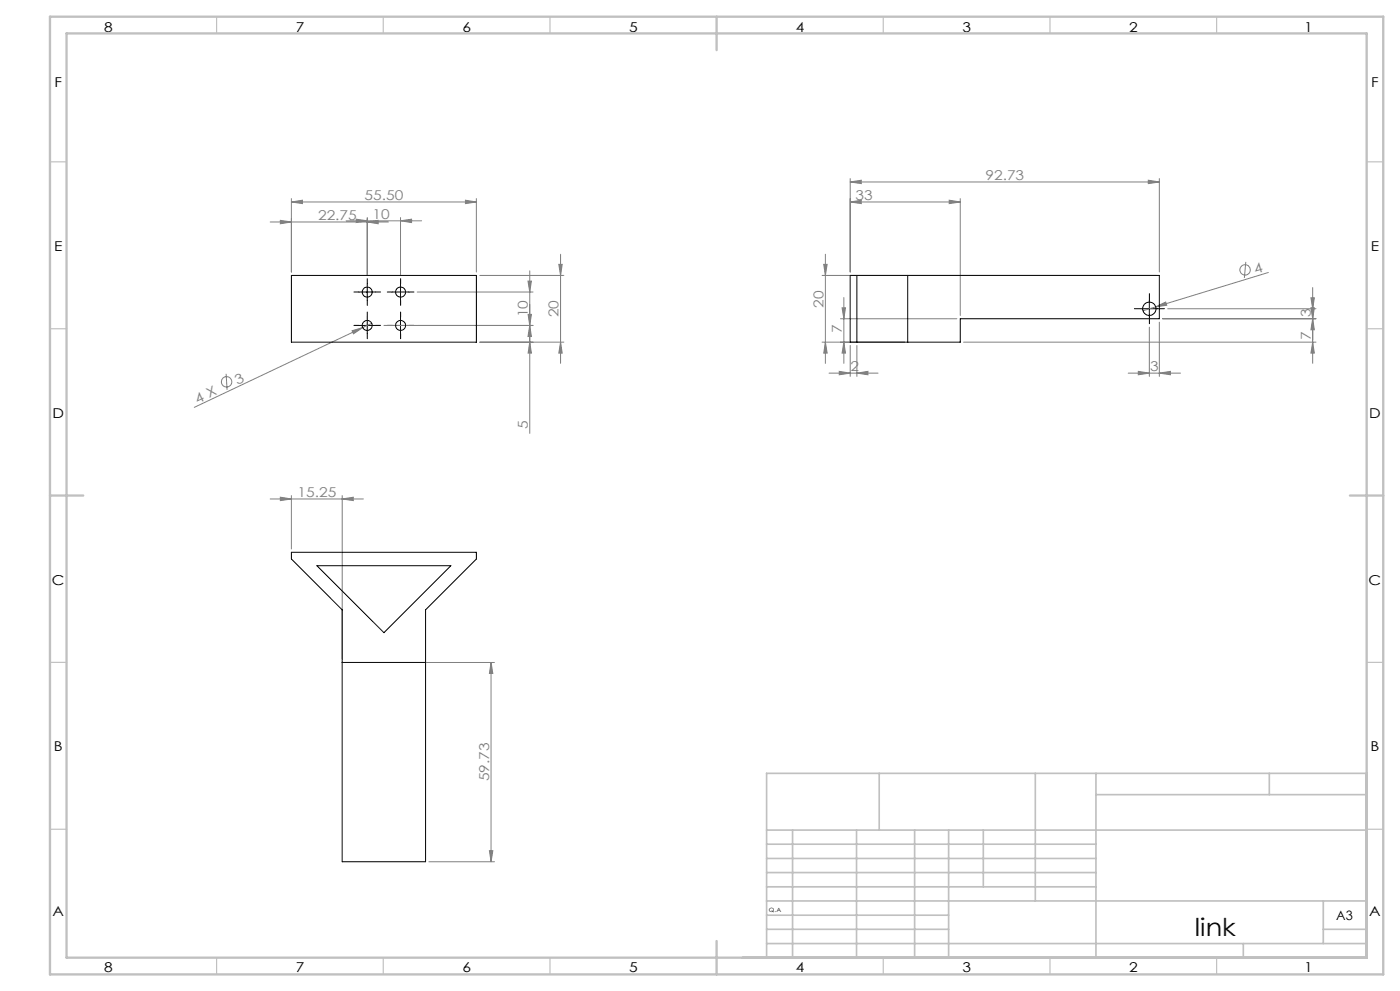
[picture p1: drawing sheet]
<svg xmlns="http://www.w3.org/2000/svg" width="420mm" height="297mm" viewBox="0 0 420 297" stroke-linecap="round" stroke-linejoin="round" font-family="sans-serif">
<g fill="none" stroke="#808080" stroke-width=".3">
<path d="M87.4 59.5v22M142.9 59.5v22M255.1 54.5l3.3-.5v1zM255.1 53.5v28M255.1 54.5h92.7M288.1 59.5v35M344.5 54l3.3 .5-3.3 .5zM347.8 53.5v28M81.1 66.5h35.4M84.1 66l3.3 .5-3.3 .6zM87.4 60.5l3.3-.5v1zM87.4 60.5h55.5"/>
<path d="M103.8 66.2h22.7M106.9 65.7l3.3 .5-3.3 .5zM110.2 66.5l3.3-.5v1.1zM110.2 65.2v17.3M120.2 66.2l3.3-.5v1zM120.2 65.2v17.3M139.6 60l3.3 .5-3.3 .5zM167.6 79.2h1.1l-.5 3.3zM168.2 76.2v32.7M247.1 79.2h1l-.5 3.3zM247.6 76.2v32.7M255.1 60.5l3.3-.5v1z"/>
<path d="M255.1 60.5h33M284.8 60l3.3 .5-3.3 .5zM373.7 78.5l-.4 4.8M105.6 99.1l3.2-.9-2.8 1.8zM108.8 98.2l-50.5 23.9M111.5 96.9l-2.7 1.3M115.2 97.5h44.7M125.2 87.5h34.7M143.9 82.5h25.3M158.4 84.2h1l-.5 3.3zM158.4 94.2h1l-.5 3.3zM158.9 81.2v48.7"/>
<path d="M158.9 97.5l.5 3.4h-1zM246.6 82.5h100.2M252.1 95.5h35M252.6 92.2h1l-.4 3.3zM253.2 89.2v19.7M344.8 98v14.8M346.7 92l3-1.5 .3 1zM347.8 96.6v16.2M348.8 95.5h46M350.3 92.5h44.5M380.5 81.7l-37.6 11.4M393.3 92.2h1l-.5 3.3z"/>
<path d="M393.3 89.2h1l-.5 3.3zM393.8 95.5l.5 3.3h-1zM393.8 86.2v22.7M67.8 112l.3 4.8M143.9 102.5h25.3M158.9 102.5l.5 3.3h-1zM168.2 102.5l.5 3.3h-1.1zM246.6 102.5h24.7M247.6 102.5l.5 3.3h-1zM248.7 111.8h14.7M251.8 111.3l3.3 .5-3.3 .5zM253.2 102.5l.4 3.3h-1z"/>
<path d="M255.1 103.5v9.3M257.1 111.8l3.3-.5v1zM257.1 103.5v9.3M289.1 102.5h105.7M338.5 111.8h15.7M341.5 111.3l3.3 .5-3.3 .5zM347.8 111.8l3.3-.5v1zM393.8 102.5l.5 3.3h-1zM81.1 149.5h27.9M84.1 149l3.3 .5-3.3 .5zM87.4 148.5v16M102.7 149.5l3.3-.5v1z"/>
<path d="M102.7 148.5v49M103.7 198.5h44.6M147.3 198.5l.5 3.3h-1zM147.3 198.5v59.8M128.7 258.3h19.6M146.8 254.9h1l-.5 3.4z"/>
<circle cx="373.5" cy="80.9" r="1.55"/>
<circle cx="68" cy="114.4" r="1.55"/>
</g>
<g fill="none" stroke="#000" stroke-width=".3" stroke-dasharray="15.2 1.3 1.3 1.3">
<path d="M107.7 87.5h-1.5M107.7 97.5h-1.5M110.2 85v-1.5M110.2 90v1.5M110.2 95v-1.5M112.7 87.5h1.5M112.7 97.5h1.5M117.7 87.5h-1.5M117.7 97.5h-1.5M120.2 85v-1.5M120.2 90v1.5M120.2 95v-1.5"/>
<path d="M122.7 87.5h1.5M122.7 97.5h1.5M342.3 92.5h-2M344.8 90v-2M344.8 95v2M347.3 92.5h2M110.2 100v1.5M120.2 100v1.5"/>
</g>
<path d="M107.7 87.5h5M107.7 97.5h5M110.2 85.1v4.9M110.2 95v5M117.7 87.5h5M117.7 97.5h5M120.2 85.1v4.9M120.2 95v5M342.3 92.5h5M344.8 90v5" fill="none" stroke="#000" stroke-width=".3"/>
<g fill="none" stroke="#c0c0c0" stroke-width=".35">
<path d="M65 5v5M115 5v5M165 5v5M265 5v5M315 5v5M365 5v5M15 48.5h5M410 48.5h5M15 98.5h5M410 98.5h5M15 198.5h5M410 198.5h5"/>
<path d="M15 248.5h5M410 248.5h5M65 287v5M115 287v5M165 287v5M265 287v5M315 287v5M365 287v5"/>
</g>
<g fill="none" stroke="#c0c0c0" stroke-width=".5">
<path d="M263.8 231.8v17M310.6 231.8v38.2M328.8 231.8v55.2M328.8 238.2h81.2M380.8 231.8v6.4M410 231.8h-180v55.2M230 248.8h180M230 257.3h98.8M230 253h98.8M237.8 248.8v38.2M257 248.8v38.2M274.4 248.8v38.2"/>
<path d="M284.6 248.8v38.2M295 248.8v17M230 265.8h98.8M230 261.5h98.8M230 278.5h54.6M230 274.3h54.6M230 270h180M397 278.5h13M397 270v12.8M230 282.8h180M373 282.8v4.2"/>
</g>
<path d="M15 5h400v287h-400zM20 10h390v277h-390zM215 5v10M15 148.5h10M405 148.5h10M215 282v10" fill="none" stroke="#c0c0c0" stroke-width=".7"/>
<g fill="#808080">
<path d="M346.7 92l3-1.5 .3 1z"/>
<path d="M105.6 99.1l3.2-.9-2.8 1.8z"/>
<path d="M84.1 66l3.3 .5-3.3 .6zM110.2 66.5l3.3-.5v1.1zM87.4 60.5l3.3-.5v1zM139.6 60l3.3 .5-3.3 .5zM106.9 65.7l3.3 .5-3.3 .5zM120.2 66.2l3.3-.5v1zM255.1 60.5l3.3-.5v1zM284.8 60l3.3 .5-3.3 .5zM255.1 54.5l3.3-.5v1zM344.5 54l3.3 .5-3.3 .5zM251.8 111.3l3.3 .5-3.3 .5zM257.1 111.8l3.3-.5v1zM341.5 111.3l3.3 .5-3.3 .5zM347.8 111.8l3.3-.5v1z"/>
<path d="M84.1 149l3.3 .5-3.3 .5zM102.7 149.5l3.3-.5v1z"/>
<path d="M158.9 102.5l.5 3.3h-1zM158.4 94.2h1l-.5 3.3zM168.2 102.5l.5 3.3h-1.1zM167.6 79.2h1.1l-.5 3.3zM146.8 254.9h1l-.5 3.4zM147.3 198.5l.5 3.3h-1zM253.2 102.5l.4 3.3h-1zM252.6 92.2h1l-.4 3.3zM247.6 102.5l.5 3.3h-1zM247.1 79.2h1l-.5 3.3z"/>
<path d="M158.4 84.2h1l-.5 3.3zM158.9 97.5l.5 3.4h-1zM393.3 92.2h1l-.5 3.3zM393.8 102.5l.5 3.3h-1zM393.3 89.2h1l-.5 3.3zM393.8 95.5l.5 3.3h-1z"/>
</g>
<g fill="none" stroke="#000" stroke-width=".3">
<path d="M87.4 82.5h55.5v20h-55.5zM255.1 82.5h92.7v13h-59.7v7h-33zM257.1 82.5v20M272.3 82.5v20M87.4 165.5h55.5v2l-15.2 15.3v75.5h-25v-75.5l-15.3-15.3zM95.1 169.5h40.2l-20.1 20.1zM102.7 198.5h25"/>
<circle cx="110.1" cy="87.5" r="1.5"/>
<circle cx="110.2" cy="97.5" r="1.49"/>
<circle cx="120.2" cy="97.5" r="1.49"/>
<circle cx="120.2" cy="87.5" r="1.5"/>
<circle cx="344.8" cy="92.5" r="2"/>
</g>
<text font-size="7.4" x="358.5" y="280.5">link</text>
<g font-size="4.1">
<text x="31.2" y="9.5">8</text>
<text x="88.7" y="9.5">7</text>
<text x="138.7" y="9.5">6</text>
<text x="188.7" y="9.5">5</text>
<text x="238.7" y="9.5">4</text>
<text x="288.7" y="9.5">3</text>
<text x="338.7" y="9.5">2</text>
<text x="391.2" y="9.5">1</text>
<text x="16.4" y="25.9">F</text>
<text x="411.4" y="25.9">F</text>
<text x="16.2" y="75.2">E</text>
<text x="411.2" y="75.2">E</text>
<text x="15.8" y="125.2">D</text>
<text x="410.8" y="125.2">D</text>
<text x="15.6" y="175.2">C</text>
<text x="410.6" y="175.2">C</text>
<text x="16.2" y="225.2">B</text>
<text x="411.2" y="225.2">B</text>
<text x="15.8" y="274.4">A</text>
<text x="410.8" y="274.4">A</text>
<text x="31.2" y="291.4">8</text>
<text x="88.7" y="291.4">7</text>
<text x="138.7" y="291.4">6</text>
<text x="188.7" y="291.4">5</text>
<text x="238.7" y="291.4">4</text>
<text x="288.7" y="291.4">3</text>
<text x="338.7" y="291.4">2</text>
<text x="391.2" y="291.4">1</text>
</g>
<g font-size="4.1" fill="#808080">
<text x="295.6" y="53.9">92.73</text>
<text x="109.4" y="59.9">55.50</text>
<text x="256.7" y="59.9">33</text>
<text x="95.4" y="65.9">22.75</text>
<text x="111.7" y="65.6">10</text>
<text x="376.6" y="82.2" transform="rotate(-17 376.6 82.2)">4</text>
<text x="158.4" y="95.1" transform="rotate(-90 158.4 95.1)">10</text>
<text x="167.6" y="95.1" transform="rotate(-90 167.6 95.1)">20</text>
<text x="247.1" y="92.2" transform="rotate(-90 247.1 92.2)">20</text>
<text x="393.2" y="95.1" transform="rotate(-90 393.2 95.1)">3</text>
<text x="252.6" y="99.9" transform="rotate(-90 252.6 99.9)">7</text>
<text x="393.2" y="101.8" transform="rotate(-90 393.2 101.8)">7</text>
<text x="255.1" y="111.2">2</text>
<text x="345.1" y="111.2">3</text>
<text x="71.2" y="115.3" transform="rotate(-25 71.2 115.3)">3</text>
<text x="59.2" y="120.9" transform="rotate(-25 59.2 120.9)">4 X</text>
<text x="158.4" y="128.6" transform="rotate(-90 158.4 128.6)">5</text>
<text x="89.3" y="148.9">15.25</text>
<text x="146.8" y="234.2" transform="rotate(-90 146.8 234.2)">59.73</text>
</g>
<text font-size="3.9" x="400.9" y="275.8">A3</text>
<text font-size="1.7" x="230.7" y="273.3">Q.A</text>
</svg>
